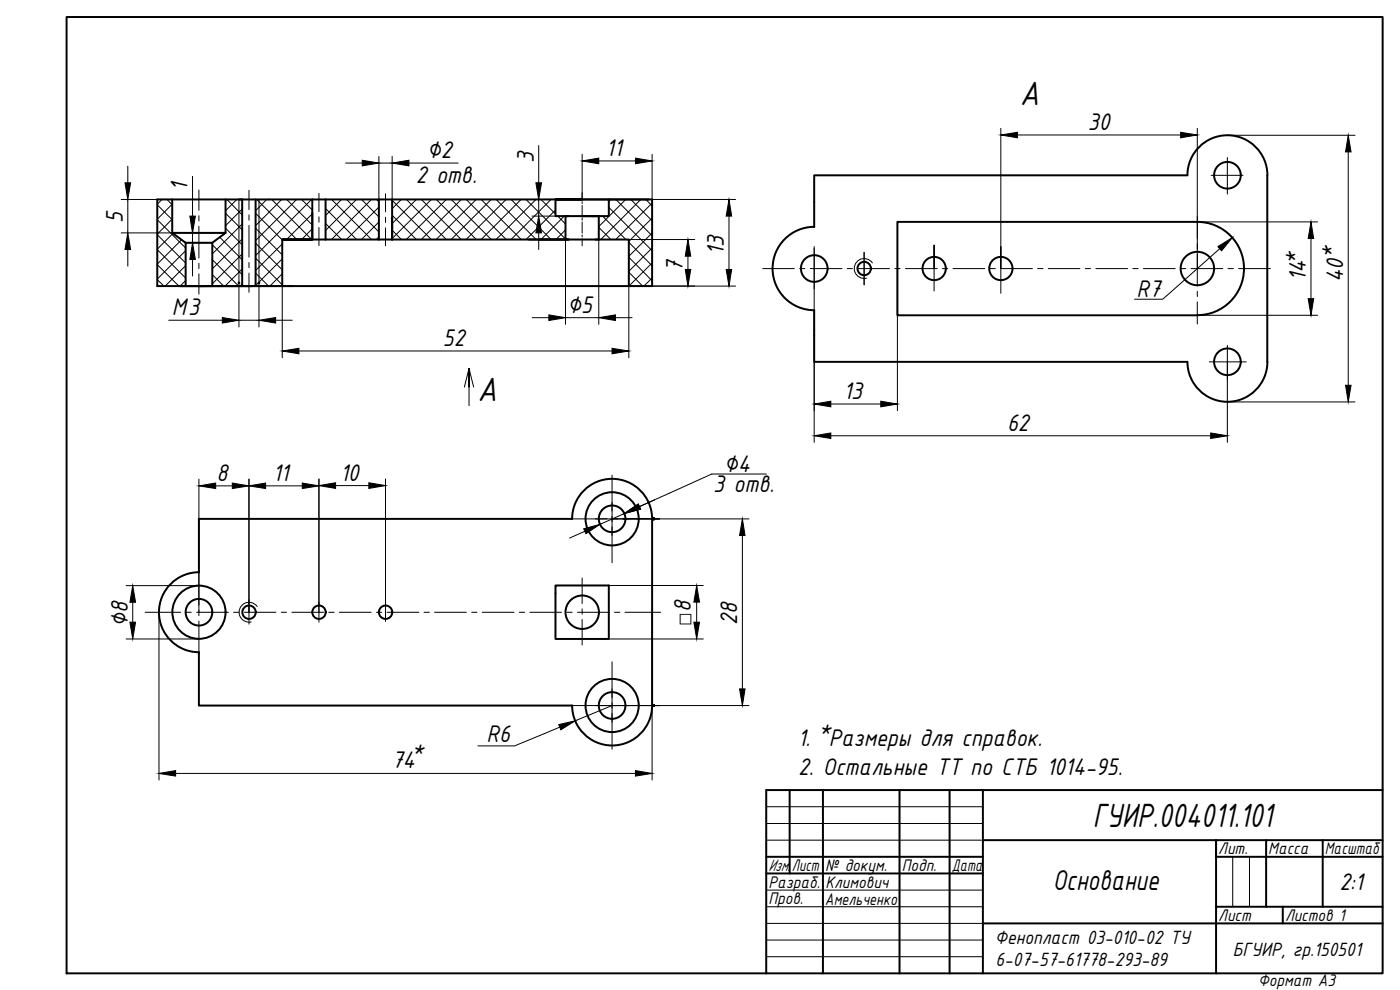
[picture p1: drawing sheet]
<svg xmlns="http://www.w3.org/2000/svg" width="420mm" height="297mm" viewBox="0 0 420 297" stroke-linecap="round" stroke-linejoin="round" font-family="sans-serif">
<!-- layer: 0 -->
<g fill="none" stroke="#000" stroke-width=".59">
<path d="M20 5.1h395v286.9h-395zM47.2 59.8h148.5v26h-148.5zM51.7 59.8v10.1l4 2.9M67.7 59.8v10.1h-16M72.7 59.8v26M76.7 59.8v26M93.7 59.8v12.1M97.7 59.8v12.1M113.7 59.8v12.1M117.7 59.8v12.1v-6.3M166.7 59.8v5h16v-5M174.7 59.8h-8h28"/>
<path d="M356.3 52.6h-112v15.5M356.4 52.6a12 12 0 0 1 12-12 12 12 0 0 1 12 12M380.3 52.6v56M55.7 72.8h8v13h-4h16M55.7 72.8v13M67.7 69.9l-4 2.9M84.7 71.9v13.9M93.7 63.9v8h-9h9M93.7 71.9h86M169.7 64.8h1h-1v7.1h1M179.7 64.8h-5h5v7.1M179.7 71.9h9v13.9"/>
<path d="M244.4 68.1a12.5 12.5 0 0 0-12.5 12.5 12.5 12.5 0 0 0 12.5 12.5l-.1 15.5h112M61.1 85.8h-7h33.6M359.3 94.6a14 14 0 0 0 14-14 14 14 0 0 0-14-14h-90v28h90M356.4 108.5a12 12 0 0 0 12 12.1 12 12 0 0 0 12-12.1M166.7 175.7h16v16h-16zM171.7 211.7h-112v-16a12 12 0 0 1-12-12 12 12 0 0 1 12-12v-16h112a12 12 0 0 1 12-12 12 12 0 0 1 12 12v56M171.7 211.7a12 12 0 0 0 12 12 12 12 0 0 0 12-12M237 237.1v25M247 237.1v54.9M270 237.1v54.9M285 237.1v54.9M295 237.1v54.9"/>
<path d="M415 237.1h-185v54.9M230 257.1h65M295 252.1h120M380 252.1v20M397 252.1v20M415 257.1h-50v-5v39.9M230 262.1h65M295 277.1h120M365 272.1h50M385 272.1v5"/>
<circle cx="368.4" cy="52.6" r="4"/>
<circle cx="244.4" cy="80.6" r="4"/>
<circle cx="259.4" cy="80.6" r="2.01"/>
<circle cx="280.4" cy="80.6" r="3.5"/>
<circle cx="300.4" cy="80.6" r="3.5"/>
<circle cx="359.3" cy="80.6" r="5"/>
<circle cx="368.4" cy="108.5" r="4"/>
<circle cx="183.7" cy="155.7" r="8"/>
<circle cx="183.7" cy="155.7" r="4"/>
<circle cx="59.7" cy="183.7" r="8"/>
<circle cx="59.7" cy="183.7" r="4"/>
<circle cx="74.7" cy="183.7" r="2.01"/>
<circle cx="95.7" cy="183.7" r="2.01"/>
<circle cx="115.7" cy="183.7" r="2.01"/>
<circle cx="174.7" cy="183.7" r="5"/>
<circle cx="183.7" cy="211.7" r="8"/>
<circle cx="183.7" cy="211.7" r="4"/>
</g>
<g fill="none" stroke="#000" stroke-width=".3">
<path d="M300.4 38.5v42.1M359.3 38.5v47.3M36.4 59.8h15.3M38.4 49.9v4.9M38.4 59.8v10.1M48.6 59.8l-1.4 1.5M50.1 59.8l1.6 1.7M57.8 52.9v11.9M59.7 57v6.1M68.1 59.8l4.6 4.7M71.1 59.8l-3.4 3.4M71.7 59.8v38.3"/>
<path d="M72.6 59.8l.1 .2M74.7 57.1v5.8M77 59.8l12.1 12.1M77.7 59.8v38.3M80.1 59.8l-3.4 3.4M81.5 59.8l12.1 12.1M84.5 59.8l-7.8 7.9M86 59.8l7.7 7.7M89 59.8l-12.3 12.4M90.5 59.8l3.2 3.2M93.5 59.8l-16.8 16.9M95.7 58v5.5"/>
<path d="M98 59.8l-.3 .3M99.5 59.8l12 12.1M102.5 59.8l-4.8 4.9M103.7 48.9h5M104 59.8l9.7 9.8M107 59.8l-9.3 9.4M108.5 59.8l5.2 5.3M111.5 59.8l-12 12.1M113 59.8l.7 .8M113.7 46.9v12.9M113.7 48.9h4M115.7 58.2v5.4"/>
<path d="M117.7 46.9v12.9M120.4 59.8l-2.7 2.8M122 59.8l11.9 12.1M122.7 48.9h14.8M125 59.8l-7.3 7.3M126.4 59.8l12 12.1M129.5 59.8l-11.8 11.8M130.9 59.8l12.1 12.1M133.9 59.8l-12 12.1M135.4 59.8l12 12.1M138.4 59.8l-12 12.1M139.9 59.8l12 12.1"/>
<path d="M142.9 59.8l-12 12.1M144.4 59.8l12 12.1M147.4 59.8l-12 12.1M148.9 59.8l12 12.1M151.9 59.8l-12 12.1M153.4 59.8l12 12.1M156.4 59.8l-12 12.1M157.9 59.8l11.8 11.9M159.7 59.8h7M160.9 59.8l-12 12.1M161.7 43.7v11.1M161.7 59.8v5"/>
<path d="M162.3 59.8l4.4 4.4M165.4 59.8l-12 12.1M174.7 46.3v13.7M179.7 48.3h11M183.3 59.8l-.6 .7M184.8 59.8l10.9 10.9M187.8 59.8l-8.1 8.2M189.3 59.8l6.4 6.4M192.3 59.8l-12 12.1M193.8 59.8l1.9 2M194.7 59.8h26.1M195.7 46.3v13.5"/>
<path d="M305.4 40.5h48.9M363.5 52.6h9.5M368.3 47.3v10.9M368.3 40.6h38.4M404.6 45.6v70M36.4 69.9h15.3M38.4 74.9v5M47.2 79.4l6.5 6.4M47.2 74.9l8.5 8.5M47.2 70.4l8.5 8.5M47.2 65.9l8.5 8.5M47.2 61.5l4.5 4.4"/>
<path d="M51.7 61.2l-4.5 4.6M51.7 65.7l-4.5 4.6M51.9 70l-4.7 4.7M54.5 72l-7.3 7.2M55.7 75.2l-8.5 8.5M55.7 79.7l-6.1 6.1M55.8 69.9h11.9M55.8 72.8h7.9M57.8 69.9v2.9M57.8 77.8v5M59.7 64.7v1.6M59.7 67.9v9.5"/>
<path d="M59.7 79v1.6M63.7 77.9l7.9 7.9M63.7 73.4l9 9.1M66 71.2l6.7 6.8M67.7 68.5l5 5M67.7 64l5 5M72.7 62.7l-5 5M72.7 67.2l-9 9M72.7 71.7l-9 9M72.7 76.2l-9 9M74.7 64.5v1.6M74.7 67.6v9.6"/>
<path d="M74.7 78.8v1.5M76.7 77.5l8 8M76.7 73l8 8M76.7 68.5l8 8M76.7 64l8 8M84.7 73.2l-8 7.9M84.7 77.7l-8 8M93.7 64.2l-7.7 7.7M93.7 68.7l-3.2 3.2M95.7 65.1v1.6M95.7 68.2v5.5M97.7 71.5l.3 .4"/>
<path d="M97.7 67l4.8 4.9M97.7 62.6l9.3 9.3M113.7 62.1l-9.7 9.8M113.7 66.6l-5.2 5.3M113.7 71.1l-.8 .8M115.7 65.2v1.5M115.7 68.4v5.4M117.7 69.1l2.8 2.8M117.7 64.6l7.3 7.3M117.7 60.1l11.8 11.8M159.7 64.8h7M161.7 69.9v5"/>
<path d="M166.7 63l-8.8 8.9M167.4 64.8l2.3 2.4M169.3 64.8l-7 7.1M169.7 69l-2.9 2.9M169.7 71.9v25.4M174.7 60.5v.6M174.7 61.6v3.4M174.7 65.5v.6M174.7 66.6v3.4M174.7 70.5v.6M174.7 71.6v2.2M179.7 68.2l3.6 3.7"/>
<path d="M179.7 71.9v25.4M180.8 64.8l7 7.1M182.7 62.2l13 13M188.7 77.2l7 7M188.7 72.7l7 7M188.7 71.9h19.8M195.7 60.9l-10.9 11M195.7 65.4l-7 7M195.7 69.9l-7 7M195.7 74.4l-7 7M195.7 78.9l-6.9 6.9M206.5 76.9v3.9"/>
<path d="M218.8 64.8v16M244.3 74v58.7M259.3 75.7v9.8M261.8 78.9a2.98 2.98 0 0 0-5.2 .6 2.98 2.98 0 0 0 3.4 4M359.3 66.6h36.1M366.1 74.6l-17.1 15.2h-8.5M393.4 71.6v18M47.2 83.9l2 1.9M50.6 96.1h16.1M55.7 84.2l-1.6 1.6M59.7 82.2v6.1M63.7 82.4l3.4 3.4"/>
<path d="M71.7 96.1h6M72.7 80.7l-5.2 5.1M72.7 85.2l-.7 .6M74.7 81.9v5.8M76.7 81.9l3.9 3.9M82.7 96.1h5M84.7 82.2l-3.7 3.6M84.7 85.8v21.5M159.7 95.3h5M169.7 95.3h10M184.7 95.3h5M188.7 81.7l4.2 4.1"/>
<path d="M195.7 83.4l-2.4 2.4M220.8 85.8h-32.1v21.5M228.9 80.6h9.5M240 80.6h1.6M243.2 80.6h9.5M254.3 80.6h1.6M257.4 80.6h9.6M268.6 80.6h1.5M269.3 80.6v42.6M271.7 80.6h9.6M280.3 80.6v-7v13.7M282.8 80.6h1.6"/>
<path d="M286 80.6h9.5M297.1 80.6h1.6M300.3 80.6h9.5M300.4 80.6v-6.6v14M311.4 80.6h1.6M314.6 80.6h9.5M325.7 80.6h1.6M328.9 80.6h9.5M340 80.6h1.6M343.2 80.6h9.5M354.3 80.6h1.6M357.5 80.6h9.5"/>
<path d="M359.3 87.4v1.6M359.3 90.6v6.6M359.3 94.6h36.1M368.6 80.6h1.6M371.7 80.6h9.6M89.7 105.3h94M139.4 116.1l1.4-5.5 1.4 5.5M140.8 116.1v-5.5v11.1M362.9 108.6h11.1M368.3 103.6v29.1M249.3 130.8h114M249.3 121.2h15"/>
<path d="M368.3 120.6h38.4M59.7 143.7v41M64.7 145.8h5M74.7 143.7v43.6M79.7 145.8h11M95.7 143.7v43M100.7 145.7h10M115.7 143.7v42.8M171.2 155.7h17.5M175.5 159.4l-4.6 2M183.7 155.7h14.3h-11.1M183.7 155.7h.1"/>
<path d="M183.7 142.6v26.3M187.4 154.1l-7.4 3.2M195.7 155.7h29.1M230 142.2h-16.4l-21.7 9.8 4.6-2M37.8 175.7h21.9M174.7 173.4v7.7M182.7 175.7h28.4M222.8 160.7v46M37.8 191.7h21.9M39.8 180.7v6M43.6 183.7h10.6M47.7 183.7v50.3"/>
<path d="M55.8 183.7h1.6M59 183.7h9.5M59.7 186.3v9.9M70.1 183.7h1.6M73.3 183.7h9.5M77.2 182a2.98 2.98 0 0 0-5.2 .6 2.98 2.98 0 0 0 3.4 4M84.4 183.7h1.6M87.6 183.7h9.5M98.7 183.7h1.6M101.9 183.7h9.5M113 183.7h1.6M116.2 183.7h9.5"/>
<path d="M127.3 183.7h1.6M130.4 183.7h9.6M141.6 183.7h1.5M144.7 183.7h9.6M155.8 183.7h1.6M159 183.7h9.5M170.1 183.7h1.6M173.3 183.7h9.5M174.7 182.7v1.6M174.7 185.9v7.6M182.7 191.7h28.4M183.7 198.6v26.2"/>
<path d="M184.4 183.7h1.6M187.6 183.7h10.6M195.7 183.7v50.3M209.1 180.7v6M168 218.2l-13.6 5.6h-11M171.2 211.7h17.5M186.9 211.7h11.1h-14.3l-11.1 4.6M195.7 211.7h29.1M52.7 232.1h138M230 242h65M230 247.1h65M230 252.1h65"/>
<path d="M370 257.1v15M375 257.1v15M230 267.1h65M230 272.1h65M230 277.1h65M230 282.1h65M230 287h65"/>
</g>
<g fill="#000" stroke="#000" stroke-width=".3">
<path d="M300.4 40.5l5-.8v1.6zM354.3 39.7l5 .8-5 .8zM37.5 54.8h1.7l-.8 5zM108.7 48.1l5 .8-5 .9zM117.7 48.9l5-.8v1.7zM160.8 54.8h1.7l-.8 5zM174.7 48.3l5-.9v1.7zM190.7 47.4l5 .9-5 .8zM404.6 40.6l.9 5h-1.7zM38.4 69.9l.8 5h-1.7zM57.8 72.8l.8 5h-1.6zM57 64.8h1.6l-.8 5.1z"/>
<path d="M161.7 64.8l.8 5.1h-1.7zM206.5 71.9l.8 5h-1.6zM218.8 59.8l.8 5h-1.7zM365.5 74l4.3-2.7-3.2 4zM393.4 66.6l.9 5h-1.7zM66.7 95.3l5 .8-5 .8zM77.7 96.1l5-.8v1.6zM164.7 94.5l5 .8-5 .9zM179.7 95.3l5-.8v1.7zM205.7 80.8h1.6l-.8 5zM217.9 80.8h1.7l-.8 5zM392.6 89.6h1.7l-.9 5z"/>
<path d="M84.7 105.3l5-.8v1.7zM183.7 104.5l5 .8-5 .9zM403.8 115.6h1.7l-.9 5zM244.3 130.8l5-.9v1.7zM244.3 121.2l5-.8v1.7zM264.3 120.4l5 .8-5 .9zM363.3 129.9l5 .9-5 .8zM59.7 145.8l5-.9v1.7zM69.7 144.9l5 .9-5 .8zM74.7 145.8l5-.9v1.7zM90.7 144.9l5 .9-5 .8zM95.7 145.7l5-.8v1.6z"/>
<path d="M110.7 144.9l5 .8-5 .8zM175.2 158.7l4.8-1.4-4.1 2.8zM187.4 154.1l4.2-2.9 .6 1.6zM222.8 155.7l.8 5h-1.6zM39.8 175.7l.9 5h-1.7zM39 186.7h1.7l-.9 5zM209.1 175.7l.8 5h-1.7zM208.2 186.7h1.7l-.8 5zM167.7 217.4l4.9-1.1-4.3 2.7zM222 206.7h1.6l-.8 5zM47.7 232.1l5-.9v1.7zM190.7 231.2l5 .9-5 .8z"/>
<circle cx="174.7" cy="64.8" r=".25"/>
<circle cx="71.7" cy="84.9" r=".25"/>
<circle cx="77.7" cy="84.9" r=".25"/>
<circle cx="196.2" cy="155.7" r=".25"/>
<circle cx="196.2" cy="211.7" r=".25"/>
</g>
<g font-size="10.9">
<text x="306" y="31.7">A</text>
<text x="143.3" y="120.3">А</text>
<text x="328" y="248.1">ГУИР.004011.101</text>
</g>
<text font-size="9.3" x="316" y="267.1">Основание</text>
<g font-size="7.8">
<text x="326.5" y="39">30</text>
<text x="128.1" y="47.4">∅2</text>
<text x="181.9" y="46.8">11</text>
<text x="160.2" y="48.9" transform="rotate(-90 160.2 48.9)">3</text>
<text x="56.3" y="57.4" transform="rotate(-90 56.3 57.4)">1</text>
<text x="124.8" y="54.8">2 отв.</text>
<text x="36.9" y="67" transform="rotate(-90 36.9 67)">5</text>
<text x="217.3" y="76.6" transform="rotate(-90 217.3 76.6)">13</text>
<text x="400.6" y="77.3" transform="rotate(-90 400.6 77.3)">*</text>
<text x="204.9" y="81.6" transform="rotate(-90 204.9 81.6)">7</text>
<text x="389.7" y="79.1" transform="rotate(-90 389.7 79.1)">*</text>
<text x="341.1" y="89.1">R7</text>
<text x="391.9" y="84.2" transform="rotate(-90 391.9 84.2)">14</text>
<text x="403.1" y="84.6" transform="rotate(-90 403.1 84.6)">40</text>
<text x="51.6" y="94.6">М3</text>
<text x="170.2" y="93.8">∅5</text>
<text x="132.9" y="103.8">52</text>
<text x="253.1" y="119.7">13</text>
<text x="302.2" y="129.2">62</text>
<text x="217.3" y="141.5">∅4</text>
<text x="65" y="144.3">8</text>
<text x="81.9" y="144.3">11</text>
<text x="102.1" y="144.2">10</text>
<text x="214.1" y="147.7">3 отв.</text>
<text x="38.4" y="188.2" transform="rotate(-90 38.4 188.2)">∅8</text>
<text x="221.3" y="187.5" transform="rotate(-90 221.3 187.5)">28</text>
<text x="245.7" y="221.2">*</text>
<text x="123.6" y="227.2">*</text>
<text x="146" y="222.6">R6</text>
<text x="239.4" y="223.8">1.</text>
<text x="248.7" y="223.8">Размеры для справок.</text>
<text x="117.6" y="230.5">74</text>
<text x="239.5" y="232.4">2. Остальные ТТ по СТБ 1014-95.</text>
<text x="402" y="267.1">2:1</text>
</g>
<text font-size="7.6" x="207.6" y="187.8" transform="rotate(-90 207.6 187.8)">□8</text>
<g font-size="6.2">
<text x="298.5" y="283.3">Фенопласт 03-010-02 ТУ</text>
<text x="370" y="286.9">БГУИР, гр.150501</text>
<text x="298.8" y="289.9">6-07-57-61778-293-89</text>
</g>
<g font-size="5.4">
<text x="365.6" y="256.4">Лит.</text>
<text x="380.6" y="256.4">Масса</text>
<text x="397.6" y="256.4">Масштаб</text>
<text x="230.6" y="261.4">Изм.</text>
<text x="237.7" y="261.4">Лист</text>
<text x="247.6" y="261.4">№ докум.</text>
<text x="270.6" y="261.4">Подп.</text>
<text x="285.6" y="261.4">Дата</text>
<text x="230.6" y="266.3">Разраб.</text>
<text x="247.8" y="266.6">Климович</text>
<text x="230.6" y="271.3">Пров.</text>
<text x="247.5" y="271.5">Амельченко</text>
<text x="365.6" y="276.4">Лист</text>
<text x="385.7" y="276.4">Листов 1</text>
<text x="377.6" y="295.8">Формат А3</text>
</g>
</svg>
